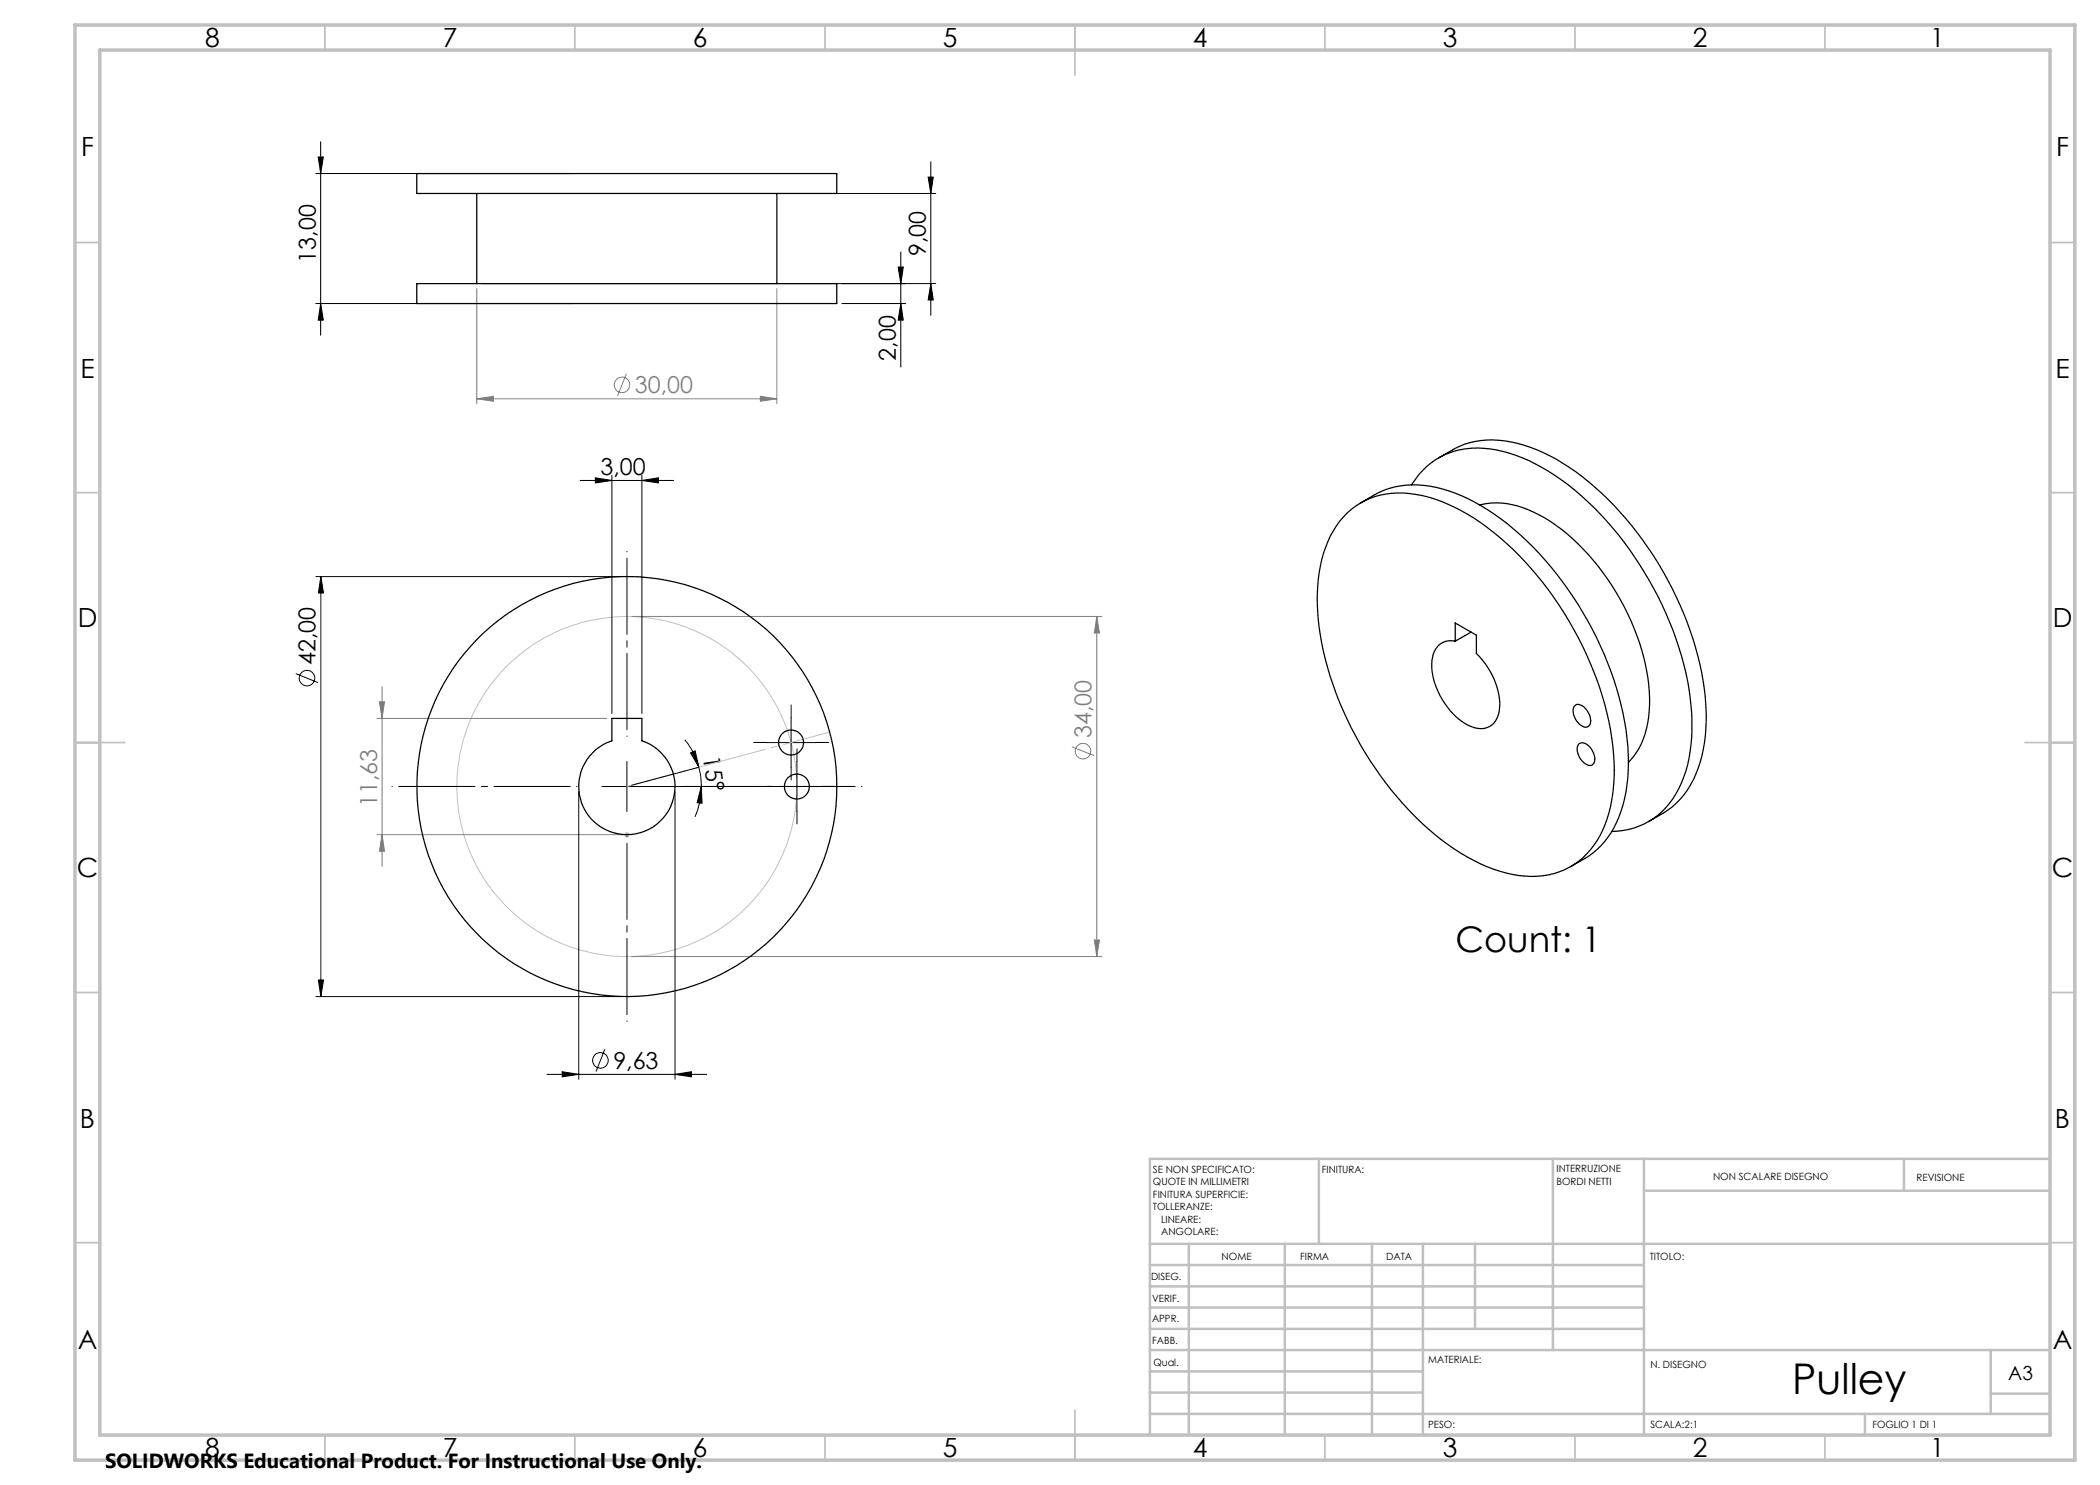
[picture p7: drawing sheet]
<svg xmlns="http://www.w3.org/2000/svg" width="420mm" height="297mm" viewBox="0 0 420 297" stroke-linecap="round" stroke-linejoin="round" font-family="sans-serif">
<g fill="none" stroke="#000" stroke-width=".2">
<path d="M63.1 34.7h51.7M63.6 31.4h1.1l-.6 3.3zM64.1 28.4v38.7M96.4 38.7h90.7M185.6 35.4h1.1l-.5 3.3zM186.2 32.3v30.8M96.4 56.7h90.7M179.6 53.4h1.1l-.5 3.3zM180.2 50.4v23M186.2 56.7l.5 3.3h-1.1zM63.1 60.7h51.7M64.1 60.7l.6 3.3h-1.1z"/>
<path d="M168.4 60.7h12.8M180.2 60.7l.5 3.3h-1.1zM116 96.1h18.7M119.1 95.6l3.3 .5-3.3 .5zM122.4 95.1v47.6M128.4 96.1l3.3-.5v1zM128.4 95.1v47.6M63.2 115.3h61.2M64.2 115.3l.5 3.3h-1zM64.2 115.3v84M59.2 134.7l4.4 1.8M115.7 158.3v57.6"/>
<path d="M120.4 157.3h19.9M125.4 152.3v10M135 158.3v57.6M136.9 148a13.7 13.7 0 0 1 2.9 5.5M138.1 150.6l.9-.4 .8 3.3zM139.8 153.5l.4 1.9 .1 1.9M139.8 153.5l-13.5 3.6M140.3 157.3l.1 3.4-1-.2zM140.3 157.3a14.3 14.3 0 0 1-1.3 6.1M153.2 148.5h10M154.4 157.3h10M158.2 143.5v10"/>
<path d="M159.4 152.3v10M63.2 199.3h61.2M63.7 196h1l-.5 3.3zM109.4 214.9h32M112.4 214.3l3.3 .6-3.3 .5zM121 209.9l-1.8 4.4M135 214.9l3.3-.6v1.1z"/>
<circle cx="61.4" cy="135.6" r="1.55"/>
<circle cx="120.1" cy="212.1" r="1.55"/>
</g>
<g fill="none" stroke="#808080" stroke-width=".2">
<path d="M95.4 57.7v23M155.4 57.7v23M95.4 79.8l3.3-.5v1zM95.4 79.8h60M125.3 74.8l-1.8 4.4M152.1 79.3l3.3 .5-3.3 .5zM76.4 137.3v36M126.4 123.3h94M219.4 123.3l.5 3.3h-1zM219.4 123.3v68M75.4 143.7h46M75.9 140.4h1l-.5 3.3z"/>
<path d="M214.4 149.4l4.4 1.7M75.4 166.9h49M76.4 166.9l.5 3.3h-1zM126.4 191.3h94M218.9 188h1l-.5 3.3z"/>
<circle cx="124.4" cy="77" r="1.56"/>
<circle cx="216.6" cy="150.2" r="1.55"/>
</g>
<g fill="none" stroke="#c0c0c0" stroke-width=".2">
<path d="M124.9 166.9h1M125 166.6l.7 .7M125.4 166.4v1M125.7 166.6l-.7 .7"/>
<circle cx="125.4" cy="157.3" r="34"/>
</g>
<path d="M115.4 157.3h-37M125.4 147.3v-37M135.4 157.3h37M125.4 167.3v37" fill="none" stroke="#000" stroke-width=".2" stroke-dasharray="15.2 1.3 1.3 1.3" stroke-dashoffset="-1.4"/>
<path d="M153.2 148.5h-2.5M154.4 157.3h-2.5M158.2 143.5v-2.5M158.2 153.5v2.5M159.4 152.3v-2.5M163.2 148.5h2.5M164.4 157.3h2.5M159.4 162.3v2.5" fill="none" stroke="#000" stroke-width=".2" stroke-dasharray="15.2 1.3 1.3 1.3"/>
<path d="M125.4 157.3l40.6-10.9" fill="none" stroke="#c0c0c0" stroke-width=".2" stroke-dasharray="15.2 1.3 1.3 1.3" stroke-dashoffset="5.7"/>
<g fill="none" stroke="#c0c0c0" stroke-width=".35">
<path d="M65 5v5M115 5v5M165 5v5M215 5v10M265 5v5M315 5v5M365 5v5M15 48.5h5M410 48.5h5M15 98.5h5M410 98.5h5M15 148.5h10"/>
<path d="M405 148.5h10M15 198.5h5M410 198.5h5M15 248.5h5M410 248.5h5M65 287v5M115 287v5M165 287v5M215 282v10M265 287v5M315 287v5M365 287v5"/>
</g>
<g fill="none" stroke="#c0c0c0" stroke-width=".5">
<path d="M263.8 231.8v17M310.6 231.8v38.2M328.8 231.8v55.2M328.8 238.2h81.2M380.8 231.8v6.4M410 231.8h-180v55.2M230 248.8h180M230 257.3h98.8M230 253h98.8M237.8 248.8v38.2M257 248.8v38.2M274.4 248.8v38.2"/>
<path d="M284.6 248.8v38.2M295 248.8v17M230 265.8h98.8M230 261.5h98.8M230 278.5h54.6M230 274.3h54.6M230 270h180M398.1 270v12.8M398.1 278.7h11.9M230 282.8h180M373 282.8v4.2"/>
</g>
<path d="M15 5h400v287h-400zM20 10h390v277h-390z" fill="none" stroke="#c0c0c0" stroke-width=".7"/>
<path d="M76.4 166.9l.5 3.3h-1zM75.9 140.4h1l-.5 3.3zM218.9 188h1l-.5 3.3zM219.4 123.3l.5 3.3h-1z" fill="#808080"/>
<g fill="#000">
<path d="M179.6 53.4h1.1l-.5 3.3zM180.2 60.7l.5 3.3h-1.1zM63.6 31.4h1.1l-.6 3.3zM64.1 60.7l.6 3.3h-1.1z"/>
<path d="M140.3 157.3l.1 3.4-1-.2zM138.1 150.6l.9-.4 .8 3.3z"/>
<path d="M63.7 196h1l-.5 3.3zM64.2 115.3l.5 3.3h-1zM186.2 56.7l.5 3.3h-1.1zM185.6 35.4h1.1l-.5 3.3z"/>
<path d="M135 214.9l3.3-.6v1.1zM112.4 214.3l3.3 .6-3.3 .5zM128.4 96.1l3.3-.5v1zM119.1 95.6l3.3 .5-3.3 .5z"/>
</g>
<path d="M95.4 79.8l3.3-.5v1zM152.1 79.3l3.3 .5-3.3 .5z" fill="#808080"/>
<g fill="none" stroke="#000" stroke-width=".25">
<path d="M83.4 34.7h84v4h-84zM95.4 38.7v18M155.4 38.7v18M83.4 56.7h84v4h-84zM282.3 97a15.1 15.1 0 0 1 15.7-7.2 33.5 33.5 0 0 1 15.7 7.2 69 69 0 0 1 24.1 40.9 35.2 35.2 0 0 1-1 17.5 15.3 15.3 0 0 1-11 10.5l-3.4 .4M287.7 91.6a19 19 0 0 1 8.4-3.5 25.6 25.6 0 0 1 16.4 4.5 61 61 0 0 1 20.2 21.8 61.7 61.7 0 0 1 8.5 28.3 26.5 26.5 0 0 1-3.8 15.4 15.4 15.4 0 0 1-4.9 4.6l-2.8 1.6M269.5 102.6a15.9 15.9 0 0 1 14.8-3.5 38 38 0 0 1 17 9.6 69.5 69.5 0 0 1 20.8 37.4 35.7 35.7 0 0 1-1.1 18.9 15.3 15.3 0 0 1-17.2 10.1 36.5 36.5 0 0 1-18.2-9.3 69 69 0 0 1-21.8-40.5 32.3 32.3 0 0 1 2.3-18.1l.6-1a14.2 14.2 0 0 1 2.8-3.6zM272.2 100.6a17.5 17.5 0 0 1 11.3-3.6 30 30 0 0 1 15.4 5.9 66.5 66.5 0 0 1 22.6 29.7 54.7 54.7 0 0 1 4.2 19.8M296 101a15.9 15.9 0 0 1 11.9 2 41.6 41.6 0 0 1 15.3 15.5 43.1 43.1 0 0 1 6.7 22.4 16.3 16.3 0 0 1-4.2 11.6M291 124.6l4.3 2.4v3.7a14.4 14.4 0 0 1 4.6 11.4 3.8 3.8 0 0 1-5.5 3.3 14 14 0 0 1-7.7-9.5 7.3 7.3 0 0 1 .8-6.6 3.5 3.5 0 0 1 3.5-1.1zM294.2 126.4l-3.2 1.8M122.4 143.7h6v4.5a9.6 9.6 0 0 1 4.8 14.8 9.6 9.6 0 0 1-15.6 0 9.6 9.6 0 0 1 4.8-14.8z"/>
<path d="M314.9 141.2a1.27 1.27 0 0 1 2 .3 3.2 3.2 0 0 1 1 3.6 1.14 1.14 0 0 1-1.7 0 3.7 3.7 0 0 1-1.5-3.6zM315.7 148.9a1.56 1.56 0 0 1 2.3 .5 3.1 3.1 0 0 1 .7 3.3 1.27 1.27 0 0 1-2-.2 3.2 3.2 0 0 1-1-3.6zM325.7 152.4a25.4 25.4 0 0 1-4.2 15.1 14.8 14.8 0 0 1-4.5 4.2l-2.9 1.6"/>
<circle cx="125.4" cy="157.3" r="42"/>
<circle cx="158.2" cy="148.5" r="2.51"/>
<circle cx="159.4" cy="157.3" r="2.51"/>
</g>
<text font-size="8.5" x="358.5" y="278.7">Pulley</text>
<text font-size="7.1" x="291.1" y="190.3">Count: 1</text>
<g font-size="5.3">
<text x="41" y="9.5">8</text>
<text x="88.5" y="9.5">7</text>
<text x="138.5" y="9.5">6</text>
<text x="188.5" y="9.5">5</text>
<text x="238.5" y="9.5">4</text>
<text x="288.5" y="9.5">3</text>
<text x="338.5" y="9.5">2</text>
<text x="386" y="9.5">1</text>
<text x="16.2" y="31.2">F</text>
<text x="411.2" y="31.2">F</text>
<text x="16.1" y="75.5">E</text>
<text x="411.1" y="75.5">E</text>
<text x="15.5" y="125.5">D</text>
<text x="410.5" y="125.5">D</text>
<text x="15.4" y="175.5">C</text>
<text x="410.4" y="175.5">C</text>
<text x="16" y="225.5">B</text>
<text x="411" y="225.5">B</text>
<text x="15.5" y="269.7">A</text>
<text x="410.5" y="269.7">A</text>
<text x="41" y="291.5">8</text>
<text x="88.5" y="291.5">7</text>
<text x="138.5" y="291.5">6</text>
<text x="188.5" y="291.5">5</text>
<text x="238.5" y="291.5">4</text>
<text x="288.5" y="291.5">3</text>
<text x="338.5" y="291.5">2</text>
<text x="386" y="291.5">1</text>
</g>
<g font-size="4.7">
<text x="63.2" y="52.5" transform="rotate(-90 63.2 52.5)">13,00</text>
<text x="185.2" y="51.2" transform="rotate(-90 185.2 51.2)">9,00</text>
<text x="179.2" y="72.1" transform="rotate(-90 179.2 72.1)">2,00</text>
<text x="120.1" y="95.1">3,00</text>
<text x="63.1" y="133" transform="rotate(-90 63.1 133)">42,00</text>
<text x="140.6" y="151.4" transform="rotate(81 140.6 151.4)">15°</text>
<text x="122.7" y="213.8">9,63</text>
</g>
<g font-size="4.7" fill="#808080">
<text x="127" y="78.7">30,00</text>
<text x="218.3" y="147.7" transform="rotate(-90 218.3 147.7)">34,00</text>
<text x="75.4" y="161.4" transform="rotate(-90 75.4 161.4)">11,63</text>
</g>
<text font-size="4.1" x="21" y="293.7">SOLIDWORKS Educational Product. For Instructional Use Only.</text>
<text font-size="3.9" x="401.6" y="276">A3</text>
<g font-size="2">
<text x="230.6" y="234.6">SE NON SPECIFICATO:</text>
<text x="230.6" y="237.1">QUOTE IN MILLIMETRI</text>
<text x="230.6" y="239.6">FINITURA SUPERFICIE:</text>
<text x="264.4" y="234.6">FINITURA:</text>
<text x="311.3" y="234.5">INTERRUZIONE</text>
<text x="311.3" y="237">BORDI NETTI</text>
<text x="342.6" y="236">NON SCALARE DISEGNO</text>
<text x="383.3" y="236.2">REVISIONE</text>
<text x="230.6" y="242.1">TOLLERANZE:</text>
<text x="232.2" y="244.6">LINEARE:</text>
<text x="232.2" y="247.1">ANGOLARE:</text>
<text x="244.3" y="252">NOME</text>
<text x="260" y="251.9">FIRMA</text>
<text x="277.2" y="251.9">DATA</text>
<text x="330" y="251.9">TITOLO:</text>
<text x="230.2" y="256.1">DISEG.</text>
<text x="230.4" y="260.3">VERIF.</text>
<text x="230.4" y="264.4">APPR.</text>
<text x="230.5" y="268.8">FABB.</text>
<text x="230.7" y="273.1">Qual.</text>
<text x="285.7" y="272.5">MATERIALE:</text>
<text x="330.1" y="273.6">N. DISEGNO</text>
<text x="285.6" y="285.5">PESO:</text>
<text x="330.1" y="285.6">SCALA:2:1</text>
<text x="374.5" y="285.6">FOGLIO 1 DI 1</text>
</g>
</svg>
